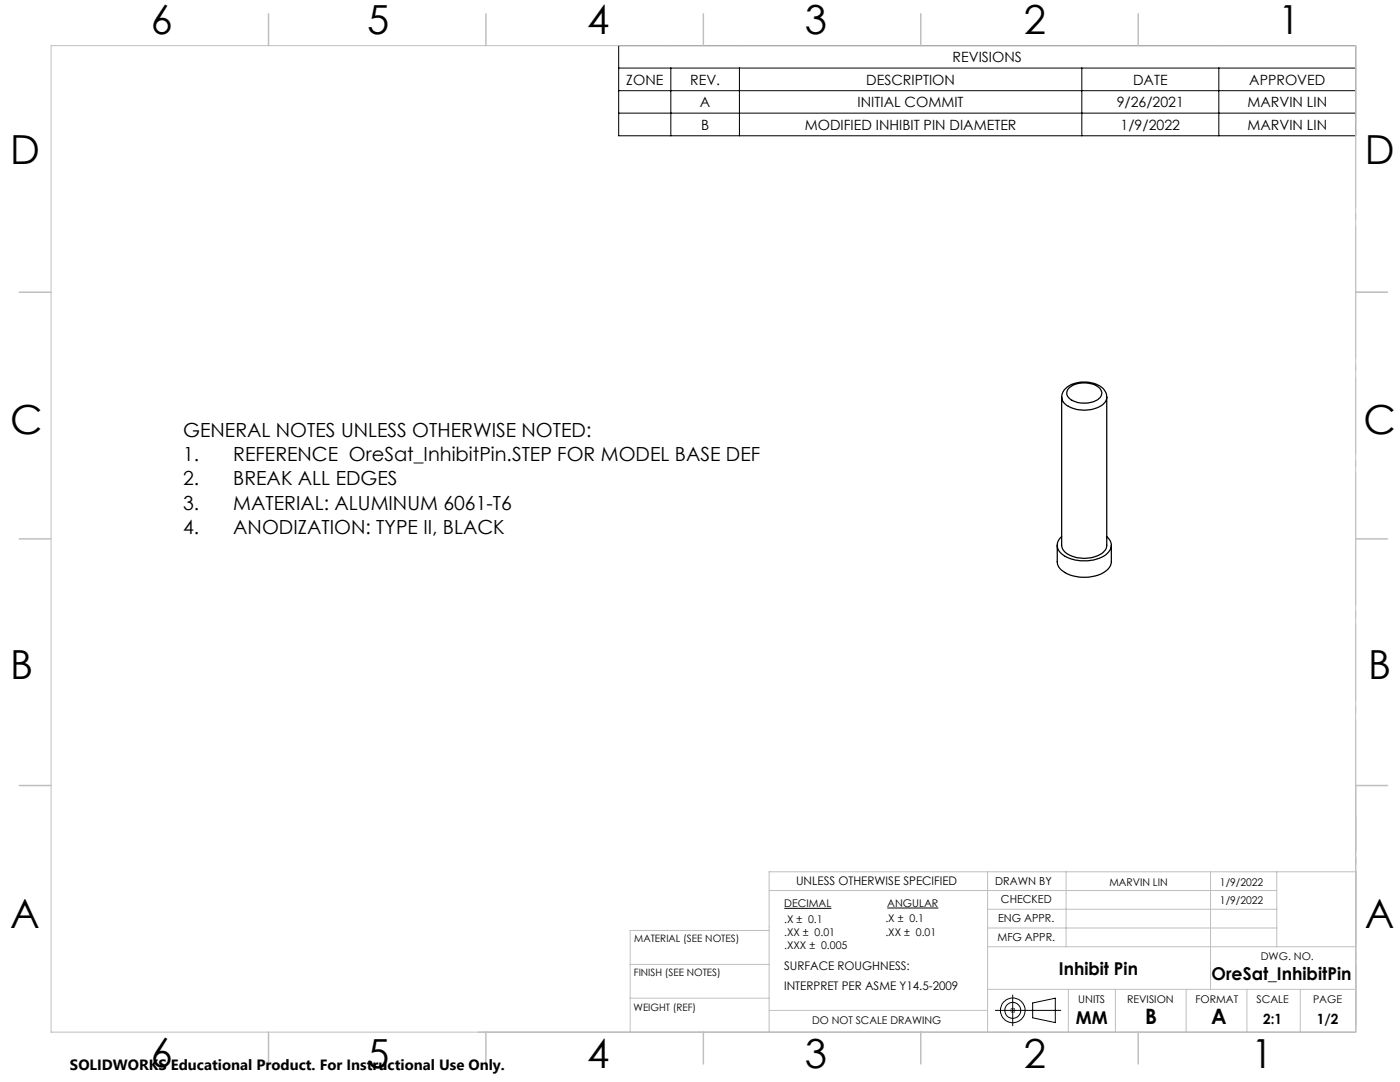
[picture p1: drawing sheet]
<svg xmlns="http://www.w3.org/2000/svg" width="279mm" height="216mm" viewBox="0 0 279 216" stroke-linecap="round" stroke-linejoin="round" font-family="sans-serif">
<g fill="none" stroke="#000" stroke-width=".2">
<path d="M123.5 9.1h147v18h-147zM123.5 13.6h147M123.5 18.1h147M133.9 13.6v13.5M147.6 13.6v13.5M215.9 13.6v13.5M243.2 13.6v13.5M123.5 22.6h147M156.5 181.2h9.4M177.1 181.2h10.2M202.1 198.5v6.2M198.6 201.6h13.1"/>
<path d="M201.8 201.3l.7 .7M202.5 201.3l-.7 .7M206.1 200.1l4.5-.9v4.8l-4.5-.9z"/>
<circle cx="202.1" cy="201.6" r="2.46"/>
<circle cx="202.1" cy="201.6" r="1.58"/>
</g>
<g fill="none" stroke="#c0c0c0" stroke-width=".2">
<path d="M10.2 9.1h260.3v196.9h-260.3zM270.5 58.3h6.4M270.5 156.7h6.4M153.5 177.7h101.3M197.1 174v32M212.8 174v14.9M241.6 174v23.4M254.8 174v14.9M270.5 174h-117v32M125.8 192.4h27.7M125.8 199.2h27.7M153.5 185.7h-27.7v20.3"/>
<path d="M197.1 188.9h73.4M197.1 197.4h73.4M197.1 181.4h57.7M197.1 185.2h57.7M213.2 197.4v8.6M222.6 197.4v8.6M236.7 197.4v8.6M248.8 197.4v8.6M259.5 197.4v8.6M153.5 201.6h43.6M201.6 201.6h1M201.8 201.3l.7 .7"/>
<path d="M202.1 201.1v1M202.5 201.3l-.7 .7"/>
</g>
<path d="M270.6 9.1v49.2M270.6 58.3v49.2M270.6 107.5v49.2M270.6 156.7v49.2" fill="none" stroke="#c0c0c0" stroke-width=".2" stroke-dasharray="15.2 1.3 1.3 1.3" stroke-dashoffset="2.1"/>
<path d="M270.6 173.9v32" fill="none" stroke="#c0c0c0" stroke-width=".2" stroke-dasharray="15.2 1.3 1.3 1.3" stroke-dashoffset="1.2"/>
<g fill="none" stroke="#c0c0c0" stroke-width=".3">
<path d="M53.6 2.8v6.3M97 2.8v6.3M140.4 2.8v6.3M183.8 2.8v6.3M227.2 2.8v6.3M3.8 58.3h6.4M270.5 58.3h6.4M3.8 107.5h6.4M270.5 107.5h6.4M3.8 156.7h6.4M270.5 156.7h6.4M53.6 206v6.3"/>
<path d="M97 206v6.3M140.4 206v6.3M183.8 206v6.3M227.2 206v6.3"/>
</g>
<path d="M211.9 79.2a3.4 3.4 0 0 1 3.3-2.9 5.3 5.3 0 0 1 5.4 1.8l.3 1.1M211.9 79.2v29.6a2.85 2.85 0 0 0 2.5 2.3 6 6 0 0 0 6.2-1.4l.3-.8v-29.7M211.9 79.2a2.85 2.85 0 0 0 2.5 2.4 6 6 0 0 0 6.2-1.4l.3-1M213.4 77.4a5 5 0 0 1 6.1 .1 1.51 1.51 0 0 1-.8 2.4 5 5 0 0 1-5.5-.7 1.33 1.33 0 0 1 .2-1.8zM211 108.8v3.3a2.88 2.88 0 0 0 2.2 2.5 8 8 0 0 0 7.7-.9 2.12 2.12 0 0 0 .9-1.6v-3.3M211.9 107.1a2.2 2.2 0 0 0 .4 3.7 8.1 8.1 0 0 0 8.6-.3 2.06 2.06 0 0 0 0-3.4" fill="none" stroke="#000" stroke-width=".25"/>
<g font-size="8">
<text x="30.1" y="6.8">6</text>
<text x="73.3" y="6.9">5</text>
<text x="117.2" y="6.9">4</text>
<text x="160.6" y="6.9">3</text>
<text x="204.3" y="6.9">2</text>
<text x="255.1" y="6.9">1</text>
<text x="2.1" y="32.7">D</text>
<text x="272.4" y="32.7">D</text>
<text x="2.1" y="86.5">C</text>
<text x="272.1" y="86.5">C</text>
<text x="2.1" y="135.6">B</text>
<text x="273.1" y="135.6">B</text>
<text x="2.1" y="185.1">A</text>
<text x="272.4" y="185.1">A</text>
<text x="30.1" y="212.9">6</text>
<text x="73.3" y="213">5</text>
<text x="117.2" y="213">4</text>
<text x="160.6" y="213">3</text>
<text x="204.3" y="213">2</text>
<text x="249.7" y="213">1</text>
</g>
<g font-size="4.2">
<text x="228.5" y="204.4">B</text>
<text x="241.7" y="204.4">A</text>
</g>
<g font-size="3.9">
<text x="36.6" y="87.1">GENERAL NOTES UNLESS OTHERWISE NOTED:</text>
<text x="36.6" y="92">1.</text>
<text x="46.6" y="92">REFERENCE OreSat_InhibitPin.STEP FOR MODEL BASE DEF</text>
<text x="36.6" y="96.9">2.</text>
<text x="36.6" y="101.8">3.</text>
<text x="46.6" y="96.9">BREAK ALL EDGES</text>
<text x="46.6" y="101.8">MATERIAL: ALUMINUM 6061-T6</text>
<text x="36.6" y="106.6">4.</text>
<text x="46.6" y="106.6">ANODIZATION: TYPE II, BLACK</text>
</g>
<g font-size="3.5">
<text x="211.3" y="194.6">Inhibit Pin</text>
<text x="241.8" y="195.6">OreSat_InhibitPin</text>
<text x="214.7" y="204.4">MM</text>
</g>
<text font-size="3" x="14" y="213.5">SOLIDWORKS Educational Product. For Instructional Use Only.</text>
<g font-size="2.8">
<text x="125" y="16.9">ZONE</text>
<text x="137.7" y="16.9">REV.</text>
<text x="172.9" y="16.9">DESCRIPTION</text>
<text x="190.1" y="12.4">REVISIONS</text>
<text x="226.1" y="16.9">DATE</text>
<text x="249.3" y="16.9">APPROVED</text>
<text x="139.7" y="21.4">A</text>
<text x="171.2" y="21.4">INITIAL COMMIT</text>
<text x="222.9" y="21.4">9/26/2021</text>
<text x="248.9" y="21.4">MARVIN LIN</text>
<text x="139.9" y="25.9">B</text>
<text x="160.6" y="25.9">MODIFIED INHIBIT PIN DIAMETER</text>
<text x="223.6" y="25.9">1/9/2022</text>
<text x="248.9" y="25.9">MARVIN LIN</text>
<text x="252.1" y="204.4">2:1</text>
<text x="262.8" y="204.4">1/2</text>
</g>
<g font-size="2.4">
<text x="158.9" y="176.6">UNLESS OTHERWISE SPECIFIED</text>
<text x="156.5" y="193.7">SURFACE ROUGHNESS:</text>
<text x="156.5" y="197.6">INTERPRET PER ASME Y14.5-2009</text>
</g>
<g font-size="2.2">
<text x="198.6" y="176.6">DRAWN BY</text>
<text x="199.2" y="184">ENG APPR.</text>
<text x="199.8" y="180.2">CHECKED</text>
<text x="199.1" y="187.8">MFG APPR.</text>
</g>
<g font-size="2.1">
<text x="221.4" y="176.8">MARVIN LIN</text>
<text x="243.5" y="176.8">1/9/2022</text>
<text x="156.5" y="184.1">.X ± 0.1</text>
<text x="156.5" y="181">DECIMAL</text>
<text x="176.7" y="184.1">.X ± 0.1</text>
<text x="177.1" y="181">ANGULAR</text>
<text x="243.5" y="180.5">1/9/2022</text>
<text x="156.5" y="189.3">.XXX ± 0.005</text>
<text x="156.5" y="186.8">.XX ± 0.01</text>
<text x="176.7" y="186.7">.XX ± 0.01</text>
<text x="251.6" y="191.5">DWG. NO.</text>
<text x="215.2" y="200.1">UNITS</text>
<text x="224.9" y="200.1">REVISION</text>
<text x="238.6" y="200.1">FORMAT</text>
<text x="250.8" y="200.1">SCALE</text>
<text x="262" y="200.1">PAGE</text>
<text x="162.1" y="204.4">DO NOT SCALE DRAWING</text>
</g>
<g font-size="2">
<text x="126.6" y="187.9">MATERIAL (SEE NOTES)</text>
<text x="126.5" y="194.7">FINISH (SEE NOTES)</text>
<text x="126.4" y="201.7">WEIGHT (REF)</text>
</g>
</svg>
